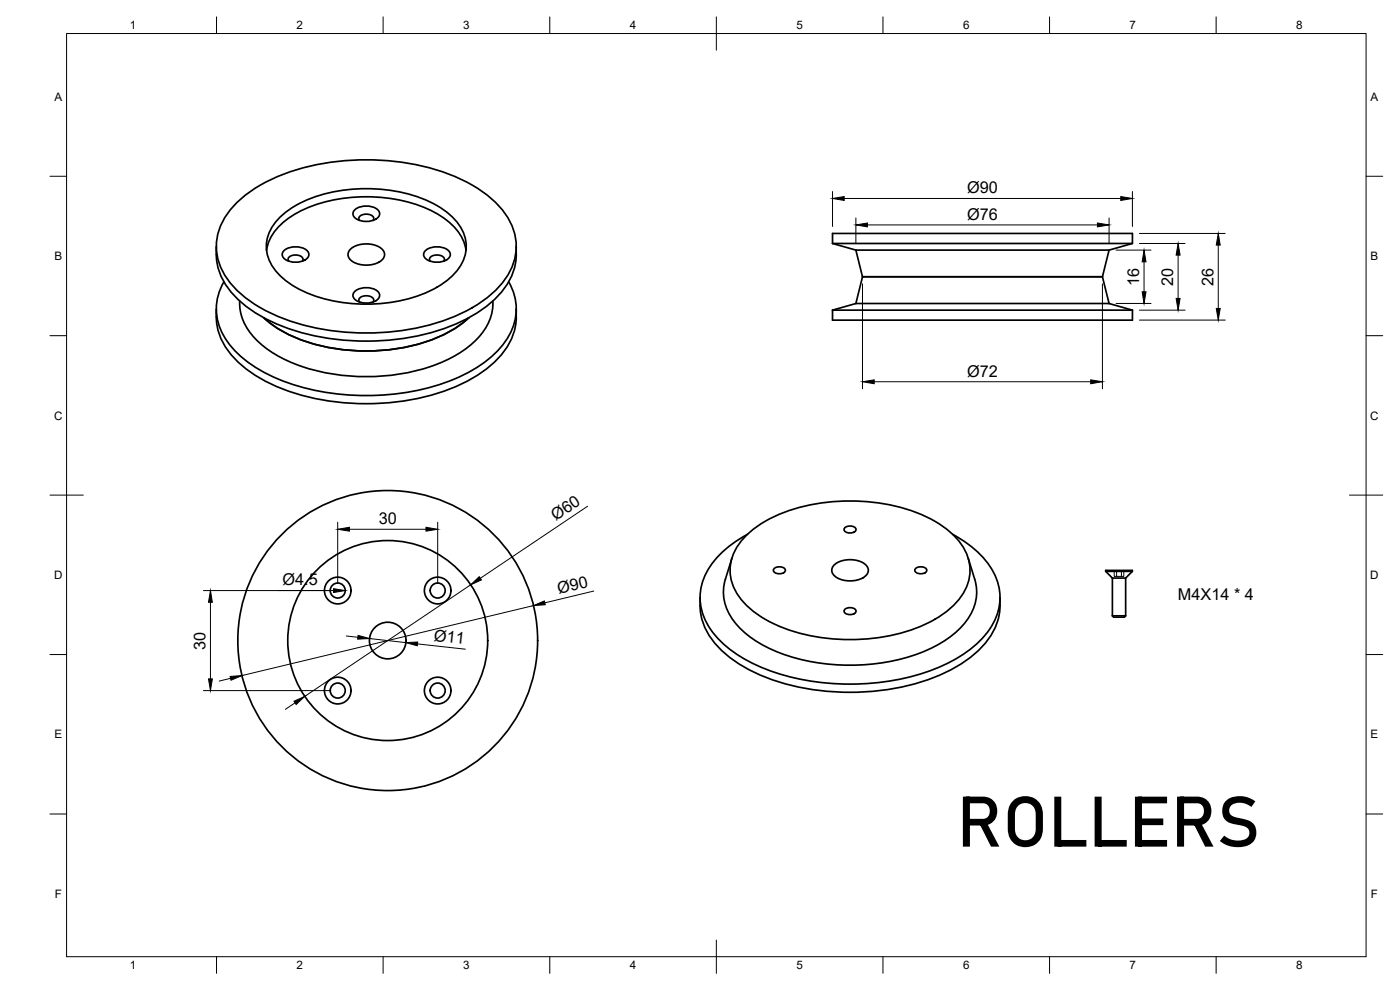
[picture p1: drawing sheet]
<svg xmlns="http://www.w3.org/2000/svg" width="420mm" height="297mm" viewBox="0 0 420 297" stroke-linecap="round" stroke-linejoin="round" font-family="sans-serif">
<!-- layer: Visible -->
<g fill="none" stroke="#000" stroke-width=".51">
<path d="M64.9 73.9a19.4 19.4 0 0 0 7.7 17 53.8 53.8 0 0 0 28.3 10.9 70.2 70.2 0 0 0 38.8-5.9 27.7 27.7 0 0 0 14.3-14.3 18.4 18.4 0 0 0 .9-7.7M70.5 61.4a47.1 47.1 0 0 1 25.2-12.1 71.8 71.8 0 0 1 43.8 5 28.9 28.9 0 0 1 14.2 13.6 16.3 16.3 0 0 1-3 17 41.7 41.7 0 0 1-21.2 12.4 73.7 73.7 0 0 1-46.8-2.7 32.5 32.5 0 0 1-15.8-13 16.2 16.2 0 0 1 2.2-18.7zM80 75.1a14.8 14.8 0 0 1 7.1-10 45.1 45.1 0 0 1 32.3-5.2 30.9 30.9 0 0 1 17.3 8.6 12.5 12.5 0 0 1 3.2 6.6M84 65.2a34.6 34.6 0 0 1 20.5-8.3 44.2 44.2 0 0 1 28.4 5.9 13.8 13.8 0 0 1 7 11.8 14.3 14.3 0 0 1-7 10.5 44.6 44.6 0 0 1-30.6 5.6 33.7 33.7 0 0 1-18.3-8 11.4 11.4 0 0 1 0-17.5zM85.3 75.1a5.6 5.6 0 0 1 7.2 .5 1.95 1.95 0 0 1-1.6 2.7 5.6 5.6 0 0 1-6-1.2 1.51 1.51 0 0 1 .4-2zM86.7 78.4a1.15 1.15 0 0 1 1-1.8 2.65 2.65 0 0 1 3.2 1.1l-.2 .7M105.3 74.6a7.7 7.7 0 0 1 9.7 .6 2.32 2.32 0 0 1-1.2 3.4 7.9 7.9 0 0 1-9-1 2.09 2.09 0 0 1 .5-3zM106.5 62.9a5.6 5.6 0 0 1 7.2 .5 1.95 1.95 0 0 1-1.6 2.7 5.6 5.6 0 0 1-6-1.2 1.51 1.51 0 0 1 .4-2zM107.9 66.1a1.15 1.15 0 0 1 1.1-1.7 2.65 2.65 0 0 1 3.2 1l-.2 .7M127.7 75.1a5.6 5.6 0 0 1 7.2 .5 1.95 1.95 0 0 1-1.6 2.7 5.6 5.6 0 0 1-6-1.2 1.51 1.51 0 0 1 .4-2zM129.1 78.4a1.15 1.15 0 0 1 1.1-1.8 2.65 2.65 0 0 1 3.2 1.1l-.2 .7M249.9 73.1h90"/>
<path d="M249.9 73.1v-3.1h90v3.1l-7.1 1.9M249.9 73.1l7 1.9M256.9 75h75.9M256.9 75l1.9 8M332.8 75l-1.9 8M64.9 92.7a19.4 19.4 0 0 0 7.7 17 53.8 53.8 0 0 0 28.3 10.9 70.2 70.2 0 0 0 38.8-5.9 27.7 27.7 0 0 0 14.3-14.3 18.4 18.4 0 0 0 .9-7.7M67.2 84.5a16.2 16.2 0 0 0 1.9 19.1 40.5 40.5 0 0 0 20.8 12.4 73 73 0 0 0 48.9-3.3 29.3 29.3 0 0 0 14.8-13.6 15.6 15.6 0 0 0-.9-14.6M71.9 90.3a16.1 16.1 0 0 0 6.5 13.1 47.8 47.8 0 0 0 27.5 9.5 57 57 0 0 0 31-6.4 20.6 20.6 0 0 0 10.9-13.4l.1-2.8M79.2 95.3a42.1 42.1 0 0 0 24.5 9.7 53.2 53.2 0 0 0 33.3-6.8l3.7-2.9M106.5 87.4a5.6 5.6 0 0 1 7.2 .5 1.95 1.95 0 0 1-1.6 2.7 5.6 5.6 0 0 1-6-1.2 1.51 1.51 0 0 1 .4-2zM107.9 90.6a1.15 1.15 0 0 1 1.1-1.7 2.65 2.65 0 0 1 3.2 1l-.2 .7M249.9 93.1h90"/>
<path d="M249.9 93.1v3h90v-3M256.9 91.1h75.9M256.9 91.1l-7 2M258.8 83h72.1M258.8 83l-1.9 8.1M330.9 83l1.9 8.1M332.8 91.1l7.1 2M253.5 158.4a2.38 2.38 0 0 1 3.4 .3 1.96 1.96 0 0 1-3.1 .9 .75 .75 0 0 1-.3-1.2zM210.1 179.3a19.3 19.3 0 0 0 7.7 17 53.8 53.8 0 0 0 28.2 10.9 70.2 70.2 0 0 0 38.8-6 27.7 27.7 0 0 0 14.4-14.2 18.9 18.9 0 0 0 .9-7.7M219.7 167.5a26 26 0 0 0-2.6 10.6 17.5 17.5 0 0 0 8 13 51.6 51.6 0 0 0 30 8.5 53.7 53.7 0 0 0 28.4-7.4 19.2 19.2 0 0 0 9.5-12.7 12.8 12.8 0 0 0-.5-5.7l-1.9-6.3M224.3 160.3a26.6 26.6 0 0 0-13.4 14.1 16.7 16.7 0 0 0 4.5 17.2 44.8 44.8 0 0 0 22.2 11.6 73 73 0 0 0 45.9-3.7 30.3 30.3 0 0 0 15.2-13.8 16.7 16.7 0 0 0-4.1-18.9 34 34 0 0 0-8.7-6.5M224.5 160.2a43.1 43.1 0 0 1 24.6-9.6 54.6 54.6 0 0 1 31.5 5.8 19.7 19.7 0 0 1 10.3 12.4 14.1 14.1 0 0 1-5.2 13.3 43.1 43.1 0 0 1-24.6 9.5 54.6 54.6 0 0 1-31.5-5.8 19.7 19.7 0 0 1-10.3-12.4 14.1 14.1 0 0 1 5.2-13.2z"/>
<path d="M232.3 170.6a2.38 2.38 0 0 1 3.4 .3 1.96 1.96 0 0 1-3.1 .9 .75 .75 0 0 1-.3-1.2zM250.5 169.4a7.7 7.7 0 0 1 9.7 .5 2.32 2.32 0 0 1-1.2 3.5 7.9 7.9 0 0 1-9-1.1 2.09 2.09 0 0 1 .5-2.9zM274.7 170.6a2.38 2.38 0 0 1 3.4 .3 1.96 1.96 0 0 1-3 .9 .75 .75 0 0 1-.4-1.2zM331.8 171.4h8M333.8 173.4h4M333.8 173.4v11.4M337.8 173.4v11.4M339.8 171.4v-.3h-8v.3l2 2M339.8 171.4l-2 2M253.5 182.9a2.38 2.38 0 0 1 3.4 .3 1.96 1.96 0 0 1-3.1 .9 .75 .75 0 0 1-.3-1.2zM333.8 184.8h4M333.8 184.8a2.5 2.5 0 0 0 2.4 .4h1.2l.4-.4"/>
<circle cx="101.3" cy="177.2" r="4"/>
<circle cx="101.4" cy="177.2" r="2.25"/>
<circle cx="131.3" cy="177.2" r="4"/>
<circle cx="131.3" cy="177.2" r="2.25"/>
<circle cx="116.3" cy="192.2" r="45"/>
<circle cx="116.4" cy="192.2" r="30"/>
<circle cx="116.4" cy="192.2" r="5.5"/>
<circle cx="101.3" cy="207.2" r="4"/>
<circle cx="101.4" cy="207.2" r="2.25"/>
<circle cx="131.3" cy="207.2" r="4"/>
<circle cx="131.3" cy="207.2" r="2.25"/>
</g>
<!-- layer: Hidden -->
<path d="M334.4 171.1v1.8h.7M335.1 171.1v1.8h1.4M336.5 171.1v1.8M337.3 171.1v1.8h-.8" fill="none" stroke="#000" stroke-width=".3"/>
<!-- layer: BORDER -->
<g fill="none" stroke="#000" stroke-width=".3">
<path d="M20 10.1h390v276.9h-390zM65 5.1v5M115 5.1v5M165 5.1v5M215 5.1v10M265 5.1v5M315 5.1v5M365 5.1v5M15 52.9h5M410 52.9h5M15 100.7h5M410 100.7h5"/>
<path d="M15 148.6h10M405 148.6h10M15 196.4h5M410 196.4h5M15 244.2h5M410 244.2h5M65 287v5M115 287v5M165 287v5M215 282.1v9.9M265 287v5M315 287v5"/>
<path d="M365 287v5"/>
</g>
<!-- layer: FD_Dimensions -->
<g fill="none" stroke="#000" stroke-width=".3">
<path d="M249.9 57.5v10.5M253.3 59.5h83.1M339.9 57.5v10.5M256.9 65.4v7.5M260.3 67.5h69.1M332.8 65.4v7.5M334.9 75h10.5M341.9 73.1h13.8M341.9 70h25.8M343.3 78.6v9M353.6 76.5v13M365.6 73.5v19"/>
<path d="M258.8 85.2v31.5M330.9 85.2v31.5M334.9 91h10.5M341.9 93.1h13.8M341.9 96h25.8M262.4 114.5h64.9M101.3 156.7v18.4M104.9 158.8h22.9M131.4 156.7v18.4M176.3 151.9l-32.2 21.6M61 177.2h39.1M141.2 175.5l-49.7 33.4"/>
<path d="M178.2 177.3l-14.7 3.6M63.2 180.7v23M103.9 190.8l3.5 .4M110.9 191.6l10.9 1.2M125.3 193.2l14.4 1.6M160.1 181.7l-87.5 21M61 207.2h38.3M69.2 203.5l-3.4 .9M88.5 210.9l-2.9 1.9"/>
</g>
<g fill="#000" stroke="#000" stroke-width=".3">
<path d="M249.9 59.5l3.4-.5v1.1zM336.4 59l3.5 .5-3.5 .6zM256.9 67.5l3.4-.6v1.2zM329.4 66.9l3.4 .6-3.4 .6zM343.3 75l.6 3.6h-1.1zM353.6 73.1l.6 3.4h-1.2zM365.6 70l.6 3.5h-1.2zM342.8 87.6h1.1l-.6 3.4zM353 89.5h1.2l-.6 3.6zM365 92.5h1.2l-.6 3.5zM258.8 114.5l3.6-.5v1.1zM327.3 114l3.6 .5-3.6 .6z"/>
<path d="M101.3 158.8l3.6-.6v1.2zM127.8 158.2l3.6 .6-3.6 .6zM100.1 176.6l3.5 .6-3.5 .6zM141.2 175.5l2.6-2.5 .7 1zM63.2 177.2l.5 3.5h-1.1zM107.5 190.6l3.4 1-3.6 .2zM121.8 192.8l3.5-.2-.1 1.2zM160.1 181.7l3.3-1.4 .2 1.1zM62.6 203.7h1.1l-.5 3.5zM69.1 203l3.5-.3-3.3 1.4zM88.2 210.4l3.3-1.5-2.6 2.5z"/>
</g>
<text font-size="21.1" x="287.1" y="254">ROLLERS</text>
<g font-size="4.9">
<text x="290.3" y="58">Ø90</text>
<text x="290.2" y="66">Ø76</text>
<text x="341.9" y="85.9" transform="rotate(-90 341.9 85.9)">16</text>
<text x="352.1" y="85.7" transform="rotate(-90 352.1 85.7)">20</text>
<text x="364.2" y="85.7" transform="rotate(-90 364.2 85.7)">26</text>
<text x="290.3" y="113">Ø72</text>
<text x="113.6" y="157.3">30</text>
<text x="166.8" y="156.4" transform="rotate(-34 166.8 156.4)">Ø60</text>
<text x="84.8" y="175.7">Ø4.5</text>
<text x="167.7" y="178.3" transform="rotate(-13 167.7 178.3)">Ø90</text>
<text x="353.5" y="180.2">M4X14 * 4</text>
<text x="61.7" y="194.9" transform="rotate(-90 61.7 194.9)">30</text>
<text x="130.1" y="192.2" transform="rotate(6 130.1 192.2)">Ø11</text>
</g>
<g font-size="3.5">
<text x="39" y="8.8">1</text>
<text x="89" y="8.8">2</text>
<text x="139" y="8.8">3</text>
<text x="189" y="8.8">4</text>
<text x="239" y="8.8">5</text>
<text x="289" y="8.8">6</text>
<text x="339" y="8.8">7</text>
<text x="389" y="8.8">8</text>
<text x="16.3" y="30.2">A</text>
<text x="411.3" y="30.2">A</text>
<text x="16.3" y="78">B</text>
<text x="411.3" y="78">B</text>
<text x="16.2" y="125.9">C</text>
<text x="411.2" y="125.9">C</text>
<text x="16.2" y="173.7">D</text>
<text x="411.2" y="173.7">D</text>
<text x="16.3" y="221.6">E</text>
<text x="411.3" y="221.6">E</text>
<text x="16.4" y="269.4">F</text>
<text x="411.4" y="269.4">F</text>
<text x="39" y="290.8">1</text>
<text x="89" y="290.8">2</text>
<text x="139" y="290.8">3</text>
<text x="189" y="290.8">4</text>
<text x="239" y="290.8">5</text>
<text x="289" y="290.8">6</text>
<text x="339" y="290.8">7</text>
<text x="389" y="290.8">8</text>
</g>
</svg>
